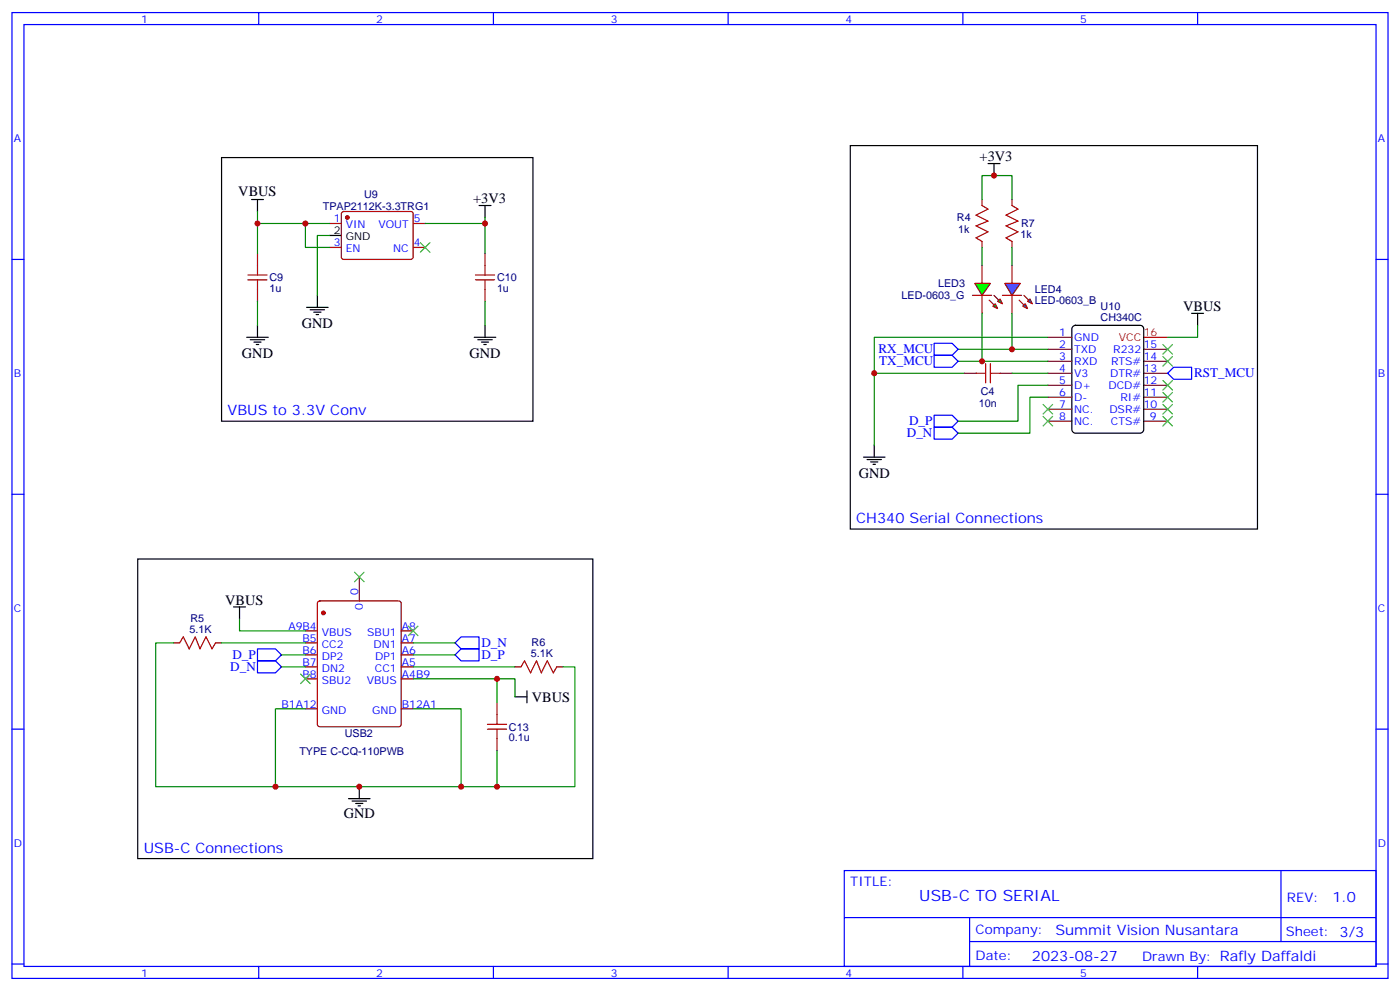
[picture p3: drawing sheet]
<svg xmlns="http://www.w3.org/2000/svg" width="412mm" height="292mm" viewBox="0 0 412 292" stroke-linecap="round" stroke-linejoin="round" font-family="sans-serif">
<g fill="none" stroke="#00f" stroke-width=".35">
<path d="M3.5 3.7h405.4v284.3h-405.4zM7.1 7.2h398.2v277.3h-398.2zM76.2 3.7v3.5M145.3 3.7v3.5M214.5 3.7v3.5M283.6 3.7v3.5M352.8 3.7v3.5M3.5 76.4h3.6M405.3 76.4h3.6M3.5 145.5h3.6M405.3 145.5h3.6M75.8 194.6h5.3l1.8 1.7-1.8 1.8h-5.3z"/>
<path d="M75.8 191h5.3l1.8 1.8-1.8 1.8h-5.3zM134.1 189.3l1.7-1.8h5.3v3.5h-5.3zM135.8 191h5.3v3.6h-5.3l-1.7-1.8zM3.5 214.7h3.6M405.3 214.7h3.6M248.7 256.3h156.6v28.2h-156.6zM377.3 256.3v20.9M248.7 270.1h156.5M285.6 277.2h119.6M285.6 270.1v14.2M3.5 283.8h3.6M76.2 284.5v3.5"/>
<path d="M145.3 284.5v3.5M214.5 284.5v3.5M283.6 284.5v3.5M352.8 284.5v3.5M405.3 283.8h3.6"/>
</g>
<g fill="none" stroke="#870000" stroke-width=".35">
<path d="M97 65.8h3.5M97 72.8h3.5M100.8 62.5l.4-.2h20.1l.4 .7-.1 12.9-.6 .5-20-.1-.5-.6v-12.7zM121.7 65.8h3.5M121.7 72.8h3.5M289.3 78.1v5.3M289.3 87v5.3M308.7 99.3h7M308.7 102.8h7M308.7 106.4h7M308.7 109.9h7M308.7 113.4h7"/>
<path d="M308.7 116.9h7M336.9 102.8h7.1M336.9 106.4h7.1M336.9 109.9h7.1M336.9 113.4h7.1M336.9 116.9h7.1M308.7 120.5h7M308.7 124h7M336.9 120.5h7.1M336.9 124h7.1M93.7 177.1l.5-.2h23.3l.6 .4 .1 36-.5 .6-23.5 .1-.7-.5v-35.9zM105.8 169.9v7"/>
<path d="M51.2 189.3h1.7M63.5 189.3h1.8M90 185.7h3.5M90 189.3h3.5M90 192.8h3.5M90 196.3h3.5M90 199.8h3.5M118.2 185.7h3.5M118.2 189.3h3.5M118.2 192.8h3.5M118.2 196.3h3.5M118.2 199.8h3.5"/>
<path d="M151.7 196.3h1.8M164 196.3h1.8M90 208.7h3.5M118.2 208.7h3.5M146.4 206.9v3.5M146.4 217.5v3.5"/>
</g>
<g fill="#870000" stroke="#870000" stroke-width=".35">
<circle cx="95.2" cy="180.4" r=".53"/>
<circle cx="102.3" cy="64" r=".53"/>
</g>
<g fill="none" stroke="#000" stroke-width=".35">
<path d="M97 69.3h3.5M316 96.2l.8-.4h19l.9 .4 .2 .6v29.7l-.5 .8-.6 .2h-19l-.9-.5-.2-.5v-29.7zM351 92.3h3.5M352.8 92.3v3.5M68.8 178.7h3.5M70.6 178.7v3.5M151.7 205.1h3.5M155.2 203.4v3.5M102.7 235.1h6.3M103.7 235.8h4.2M104.8 236.5h2.1M105.5 237.2h.7"/>
<path d="M105.8 231.6v3.5"/>
</g>
<g fill="none" stroke="#008700" stroke-width=".35">
<path d="M352.8 95.8v3.5h-8.8M282.2 102.8h26.5M282.2 106.4h26.5M51.2 189.3h-5.3v42.3h35.2M65.3 189.3h24.7M70.6 182.2v3.5h19.4M82.9 192.8h7.1M82.9 196.3h7.1M121.7 199.8h30v5.3M121.7 189.3h12.4M121.7 192.8h12.4M121.7 196.3h30"/>
<path d="M146.4 199.8v7.1M165.8 196.3h3.5v35.3h-33.5M90 208.7h-8.9v22.9h54.7v-22.9h-14.1M146.4 221v10.6"/>
</g>
<path d="M104.4 168.5l2.8 2.8M107.2 168.5l-2.8 2.8M88.5 198.4l2.9 2.9M91.4 198.4l-2.9 2.9M120.3 184.3l2.8 2.8M123.1 184.3l-2.8 2.8" fill="none" stroke="#3c3" stroke-width=".35"/>
<path d="M52.9 189.3l1.1-1.8 1.7 3.5 1.8-3.5 1.4 3.5 1.8-3.5 1.7 3.5 1.1-1.7M153.5 196.3l1-1.7 1.8 3.5 1.7-3.5 1.5 3.5 1.7-3.5 1.8 3.5 1-1.8M143.6 214.7h5.6M143.6 213.3h5.6M146.4 210.4v2.9M146.4 214.7v2.8" fill="none" stroke="#a10000" stroke-width=".35"/>
<path d="M336.9 99.3h7.1" fill="none" stroke="#f00" stroke-width=".35"/>
<g fill="#0f0" stroke="#870000" stroke-width=".35">
<path d="M292.5 90.1l.7-.7 .7 1.4z"/>
<path d="M293.9 88.7l.7-.7 .7 1.4z"/>
</g>
<g fill="#870000" stroke="#870000" stroke-width=".35">
<path d="M291.4 88.4l1.4 1.4z"/>
<path d="M292.8 87l1.4 1.4z"/>
</g>
<path d="M286.5 87h5.6z" fill="#f00" stroke="#870000" stroke-width=".35"/>
<path d="M287.2 83.4h4.5l-2.4 3.6z" fill="#0f0" stroke="#870000" stroke-width=".35"/>
<path d="M296 83.4h4.6l-2.5 3.6z" fill="#09f" stroke="#870000" stroke-width=".35"/>
<path d="M295.3 87h5.6z" fill="#f00" stroke="#870000" stroke-width=".35"/>
<g fill="#870000" stroke="#870000" stroke-width=".35">
<path d="M301.6 87l1.4 1.4z"/>
<path d="M300.2 88.4l1.4 1.4z"/>
</g>
<g fill="#09f" stroke="#870000" stroke-width=".35">
<path d="M302.7 88.7l.7-.7 .7 1.4z"/>
<path d="M301.3 90.1l.7-.7 .7 1.4z"/>
</g>
<path d="M289.3 58.7v1.8M298.1 58.7v1.8M75.8 74.6v3.5M142.9 74.6v3.5M289.3 71.1v1.7M298.1 71.1v1.7M298.1 78.1v5.3M75.8 85.2v3.5M142.9 85.2v3.5M298.1 87v5.3M284 109.9h3.5M294.6 109.9h3.5" fill="none" stroke="#870000" stroke-width=".35"/>
<g fill="none" stroke="#a10000" stroke-width=".35">
<path d="M75.8 78.1v2.9M142.9 78.1v2.9M289.3 60.5l1.7 1.1-3.5 1.7 3.5 1.8-3.5 1.4 3.5 1.8-3.5 1.7 1.8 1.1M298.1 60.5l1.8 1.1-3.6 1.7 3.6 1.8-3.6 1.4 3.6 1.8-3.6 1.7 1.8 1.1M73 82.4h5.7M73 81h5.7M75.8 82.4v2.8M140.1 82.4h5.6M140.1 81h5.6M142.9 82.4v2.8M287.5 109.9h2.8M290.3 107.1v5.6"/>
<path d="M291.7 107.1v5.6M291.7 109.9h2.9"/>
</g>
<g fill="none" stroke="#000" stroke-width=".35">
<path d="M65.3 46.4h91.7v77.6h-91.7zM74.1 58.7h3.5M75.8 58.7v3.6M250.5 42.9h119.9v112.9h-119.9zM291 48.2h3.6M292.8 48.2v3.5M141.1 60.5h3.5M142.9 60.5v3.5M72.7 99.3h6.3M75.8 95.8v3.5M90.3 90.5h6.4M91.4 91.2h4.2"/>
<path d="M92.4 91.9h2.1M93.1 92.6h.7M93.5 87v3.5M139.7 99.3h6.3M142.9 95.8v3.5M73.7 100h4.3M74.8 100.7h2.1M75.5 101.4h.7M140.8 100h4.2M141.8 100.7h2.1M142.5 101.4h.7M254.4 134.6h6.3"/>
<path d="M255.4 135.3h4.2M256.5 136h2.1M257.2 136.7h.7M257.5 131.1v3.5M40.6 164.6h134v88.2h-134z"/>
</g>
<g fill="none" stroke="#008700" stroke-width=".35">
<path d="M289.3 58.7v-7h8.8v7M75.8 62.3v3.5h21.2M75.8 65.8v8.8M90 65.8v7h7M97 69.3h-3.5v17.7M125.2 65.8h17.7M142.9 64v10.6M289.3 72.8v5.3M298.1 72.8v5.3M75.8 88.7v7.1M142.9 88.7v7.1M289.3 92.3v14.1"/>
<path d="M298.1 92.3v10.5M308.7 99.3h-51.2v31.8M257.5 109.9h26.5M298.1 109.9h10.6M308.7 113.4h-8.8v10.6h-17.7M308.7 116.9h-5.3v10.6h-21.2"/>
</g>
<path d="M275.2 104.6h5.3l1.7 1.8-1.7 1.7h-5.3zM275.2 101.1h5.3l1.7 1.7-1.7 1.8h-5.3zM345.7 108.1h5.3v3.6h-5.3l-1.7-1.8zM275.2 122.2h5.3l1.7 1.8-1.7 1.8h-5.3zM275.2 125.8h5.3l1.7 1.7-1.7 1.8h-5.3z" fill="none" stroke="#00f" stroke-width=".35"/>
<g fill="none" stroke="#3c3" stroke-width=".35">
<path d="M123.8 71.4l2.8 2.9M126.6 71.4l-2.8 2.9M307.3 119.1l2.8 2.8M310.1 119.1l-2.8 2.8M342.5 101.4l2.9 2.8M342.5 105l2.9 2.8M342.5 112l2.9 2.8M342.5 115.5l2.9 2.9M342.5 119.1l2.9 2.8M345.4 101.4l-2.9 2.8M345.4 105l-2.9 2.8M345.4 112l-2.9 2.8"/>
<path d="M345.4 115.5l-2.9 2.9M345.4 119.1l-2.9 2.8M307.3 122.6l2.8 2.8M310.1 122.6l-2.8 2.8M342.5 122.6l2.9 2.8M345.4 122.6l-2.9 2.8"/>
</g>
<g fill="#c00">
<circle cx="105.8" cy="231.6" r=".88"/>
<circle cx="81.1" cy="231.6" r=".88"/>
<circle cx="135.8" cy="231.6" r=".88"/>
<circle cx="146.4" cy="199.8" r=".88"/>
<circle cx="146.4" cy="231.6" r=".88"/>
<circle cx="289.3" cy="106.4" r=".88"/>
<circle cx="298.1" cy="102.8" r=".88"/>
<circle cx="75.8" cy="65.8" r=".88"/>
<circle cx="90" cy="65.8" r=".88"/>
<circle cx="142.9" cy="65.8" r=".88"/>
<circle cx="292.8" cy="51.7" r=".88"/>
<circle cx="257.5" cy="109.9" r=".88"/>
</g>
<text font-size="4.6" fill="#00f" x="270.8" y="265.3">USB-C TO SERIAL</text>
<g font-size="4.2">
<text x="288.6" y="47.4">+3V3</text>
<text x="70.2" y="57.6">VBUS</text>
<text x="139.3" y="59.8">+3V3</text>
<text x="348.5" y="91.5">VBUS</text>
<text x="88.9" y="96.6">GND</text>
<text x="71.3" y="105.4">GND</text>
<text x="138.3" y="105.4">GND</text>
<text x="252.9" y="140.7">GND</text>
<text x="66.3" y="178">VBUS</text>
<text x="156.6" y="206.6">VBUS</text>
<text x="101.2" y="240.8">GND</text>
</g>
<g font-size="4.2" fill="#00f">
<text x="67" y="122.2">VBUS to 3.3V Conv</text>
<text x="252.2" y="154">CH340 Serial Connections</text>
<text x="42.3" y="251">USB-C Connections</text>
<text x="392.5" y="265.6">1.0</text>
<text x="310.9" y="275.1">Summit Vision Nusantara</text>
<text x="304" y="282.9">2023-08-27</text>
</g>
<g font-size="3.9" fill="#00f">
<text x="258.8" y="103.9">RX_MCU</text>
<text x="259" y="107.4">TX_MCU</text>
<text x="351.7" y="111.1">RST_MCU</text>
<text x="267.8" y="125.3">D_P</text>
<text x="267.1" y="128.8">D_N</text>
<text x="141.8" y="190.5">D_N</text>
<text x="67.8" y="197.6">D_N</text>
<text x="68.4" y="194">D_P</text>
<text x="141.8" y="194">D_P</text>
<text x="250.5" y="260.9">TITLE:</text>
<text x="379.1" y="265.6">REV:</text>
<text x="287.4" y="275.1">Company:</text>
<text x="378.7" y="275.7">Sheet: 3/3</text>
<text x="287.4" y="282.8">Date:</text>
<text x="336.4" y="282.8">Drawn By: Rafly Daffaldi</text>
</g>
<g font-size="3.2" fill="#00f">
<text x="41.6" y="6.7">1</text>
<text x="110.8" y="6.7">2</text>
<text x="179.9" y="6.7">3</text>
<text x="249.1" y="6.7">4</text>
<text x="318.2" y="6.7">5</text>
<text x="4.1" y="41.8">A</text>
<text x="405.9" y="41.8">A</text>
<text x="98.4" y="65.4">1</text>
<text x="121.9" y="65.4">5</text>
<text x="101.8" y="67.2">VIN</text>
<text x="111.5" y="67.2">VOUT</text>
<text x="98.4" y="72.5">3</text>
<text x="101.8" y="74.3">EN</text>
<text x="115.8" y="74.3">NC</text>
<text x="121.9" y="72.5">4</text>
<text x="312" y="99">1</text>
<text x="316.4" y="100.4">GND</text>
<text x="312" y="106">3</text>
<text x="312" y="102.5">2</text>
<text x="316.4" y="107.4">RXD</text>
<text x="316.4" y="103.9">TXD</text>
<text x="327.3" y="107.4">RTS#</text>
<text x="327.9" y="103.9">R232</text>
<text x="336.9" y="102.5">15</text>
<text x="336.9" y="106">14</text>
<text x="4.1" y="110.9">B</text>
<text x="312" y="113.1">5</text>
<text x="312" y="109.5">4</text>
<text x="316.4" y="110.9">V3</text>
<text x="327" y="110.9">DTR#</text>
<text x="336.9" y="109.5">13</text>
<text x="336.9" y="113.1">12</text>
<text x="405.9" y="110.9">B</text>
<text x="312" y="116.6">6</text>
<text x="316.4" y="118">D-</text>
<text x="316.4" y="114.5">D+</text>
<text x="326.5" y="114.5">DCD#</text>
<text x="330.1" y="118">RI#</text>
<text x="336.9" y="116.6">11</text>
<text x="312" y="123.6">8</text>
<text x="312" y="120.1">7</text>
<text x="316.4" y="125.1">NC.</text>
<text x="316.4" y="121.5">NC.</text>
<text x="326.8" y="121.5">DSR#</text>
<text x="327.3" y="125.1">CTS#</text>
<text x="336.9" y="120.1">10</text>
<text x="338.7" y="123.6">9</text>
<text x="105.5" y="175.2" transform="rotate(-90 105.5 175.2)">0</text>
<text x="106.9" y="179.6" transform="rotate(-90 106.9 179.6)">0</text>
<text x="4.1" y="180.1">C</text>
<text x="84.9" y="185.4">A9B4</text>
<text x="118.4" y="185.4">A8</text>
<text x="405.9" y="180.1">C</text>
<text x="89.1" y="188.9">B5</text>
<text x="94.8" y="187.1">VBUS</text>
<text x="94.8" y="190.7">CC2</text>
<text x="108.2" y="187.1">SBU1</text>
<text x="110" y="190.7">DN1</text>
<text x="118.4" y="188.9">A7</text>
<text x="89.1" y="192.4">B6</text>
<text x="89.1" y="196">B7</text>
<text x="94.8" y="194.2">DP2</text>
<text x="94.8" y="197.7">DN2</text>
<text x="110.4" y="197.7">CC1</text>
<text x="110.5" y="194.2">DP1</text>
<text x="118.4" y="196">A5</text>
<text x="118.4" y="192.4">A6</text>
<text x="89.1" y="199.5">B8</text>
<text x="94.8" y="201.3">SBU2</text>
<text x="108" y="201.3">VBUS</text>
<text x="118.4" y="199.5">A4B9</text>
<text x="82.9" y="208.3">B1A12</text>
<text x="118.4" y="208.3">B12A1</text>
<text x="94.8" y="210.1">GND</text>
<text x="109.6" y="210.1">GND</text>
<text x="4.1" y="249.2">D</text>
<text x="405.9" y="249.2">D</text>
<text x="41.6" y="287.5">1</text>
<text x="110.8" y="287.5">2</text>
<text x="179.9" y="287.5">3</text>
<text x="249.1" y="287.5">4</text>
<text x="318.2" y="287.5">5</text>
</g>
<g font-size="3.2" fill="#000080">
<text x="107.3" y="58.1">U9</text>
<text x="95.1" y="61.7">TPAP2112K-3.3TRG1</text>
<text x="281.9" y="65.2">R4</text>
<text x="282.2" y="68.7">1k</text>
<text x="300.6" y="70.2">1k</text>
<text x="300.8" y="66.9">R7</text>
<text x="79.4" y="82.8">C9</text>
<text x="146.4" y="82.8">C10</text>
<text x="79.4" y="86">1u</text>
<text x="146.4" y="86">1u</text>
<text x="265.6" y="88.1">LED-0603_G</text>
<text x="276.3" y="84.6">LED3</text>
<text x="304.8" y="89.5">LED-0603_B</text>
<text x="304.8" y="86.4">LED4</text>
<text x="324.2" y="94.5">CH340C</text>
<text x="324.2" y="91.4">U10</text>
<text x="288.3" y="119.9">10n</text>
<text x="288.9" y="116.3">C4</text>
<text x="56.1" y="183.2">R5</text>
<text x="55.8" y="186.4">5.1K</text>
<text x="156.6" y="190.3">R6</text>
<text x="156.4" y="193.5">5.1K</text>
<text x="149.9" y="215.1">C13</text>
<text x="101.6" y="217">USB2</text>
<text x="149.9" y="218.3">0.1u</text>
<text x="88.2" y="222.2">TYPE C-CQ-110PWB</text>
</g>
<g font-size="3.2">
<text x="98.4" y="69">2</text>
<text x="101.8" y="70.7">GND</text>
</g>
<g font-size="3.2" fill="#f00">
<text x="329.6" y="100.4">VCC</text>
<text x="336.9" y="99">16</text>
</g>
</svg>
